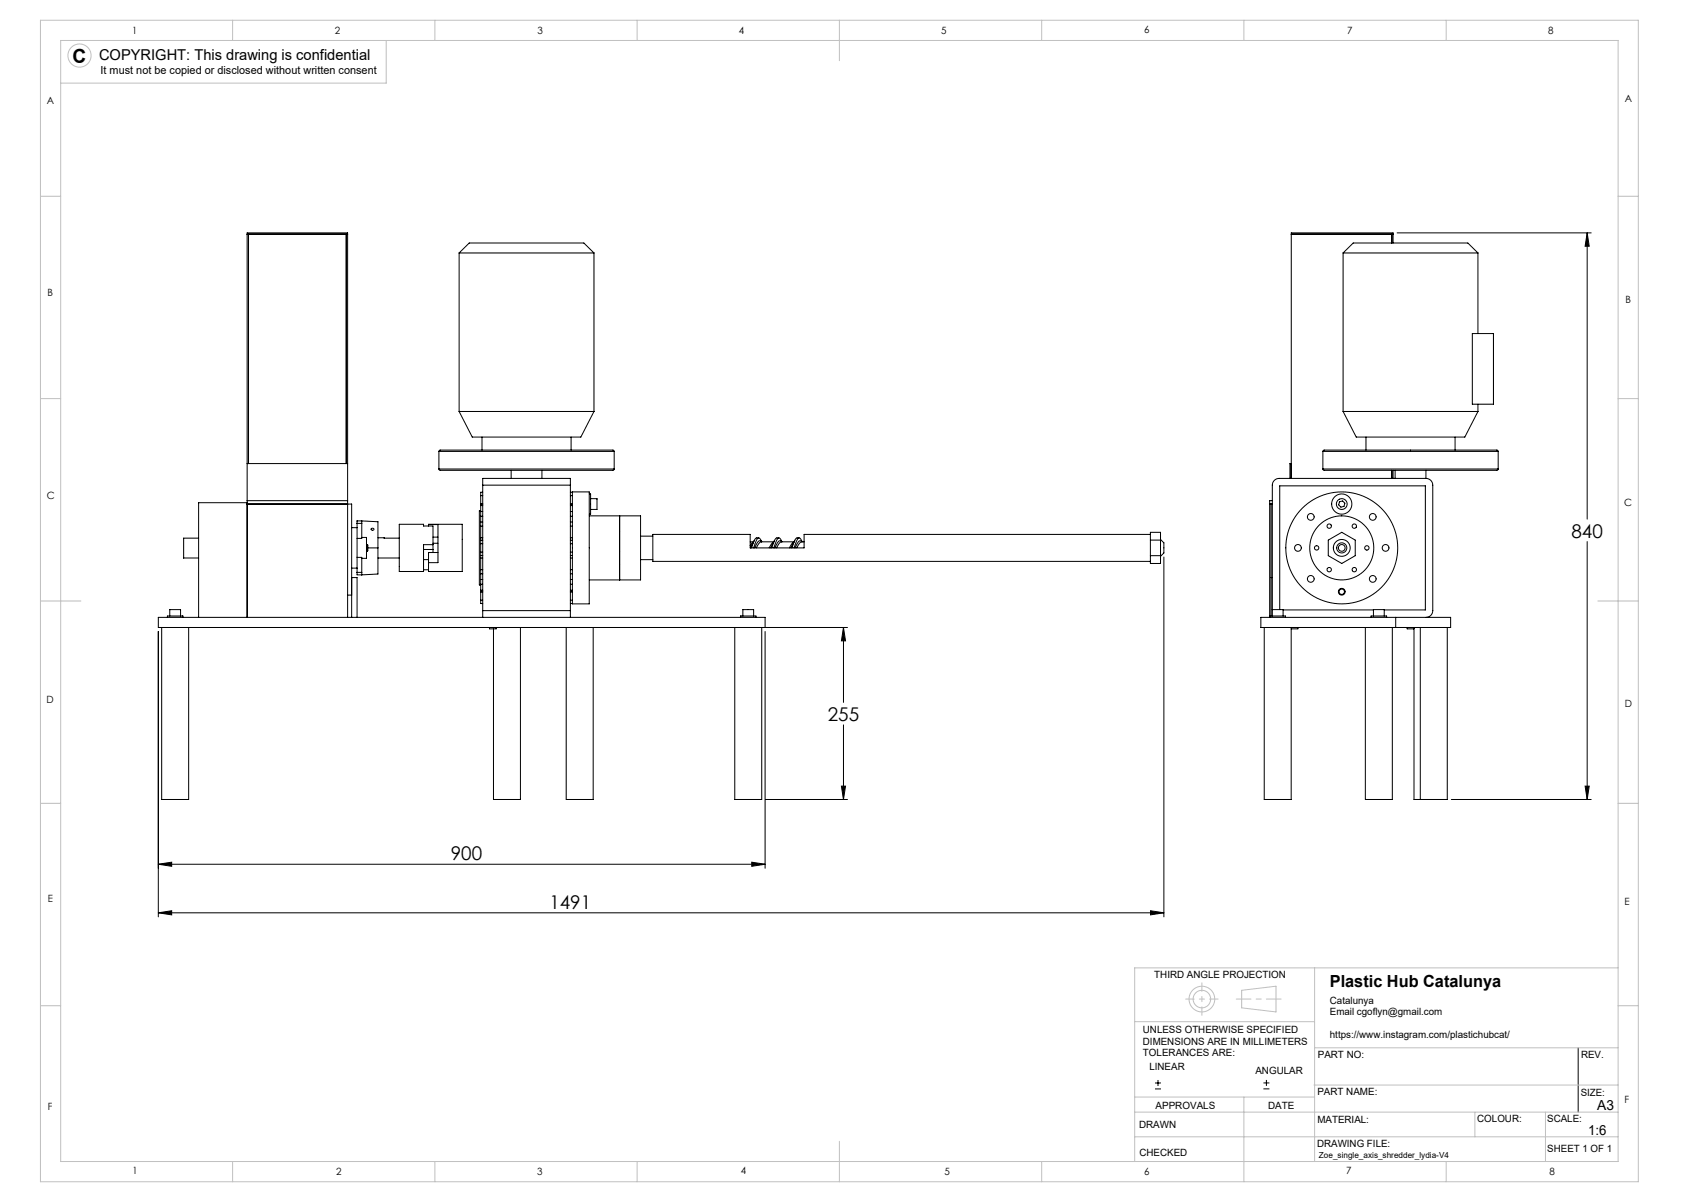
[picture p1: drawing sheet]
<svg xmlns="http://www.w3.org/2000/svg" width="420mm" height="297mm" viewBox="0 0 420 297" stroke-linecap="round" stroke-linejoin="round" font-family="sans-serif">
<g fill="none" stroke="#000" stroke-width=".25">
<path d="M61.1 57.9v-.4h24.8v.4M61.1 57.9h24.8M61.1 57.9h.3M61.1 57.9v56.6M61.4 57.9v56.6zM61.4 57.9h24.2M85.6 57.9h.3M85.6 57.9v56.6zM85.9 57.9v56.6M319.2 57.9v-.4h25.2v.4M319.2 57.9h25.2M319.2 57.9v60.3v-3.7h-.3v3.7"/>
<path d="M319.2 57.9h24.8M344 57.9h.4M344 57.9v2.1M344.4 57.9v2.1M345.4 57.5h48M392.4 57.5l.5 3.3h-1.1zM392.4 57.5v70.8M113.5 62.5h33.3M113.5 62.5l2.5-2.5h28.3l2.5 2.5M113.5 62.5v39.2M146.8 62.5v39.2M332 62.5h33.4"/>
<path d="M332 62.5l2.5-2.5h28.4l2.5 2.5M332 62.5v39.2M365.4 62.5v19.9M364 82.4h5.2v17.5h-5.2zM365.4 99.9v1.8M61.1 114.5v9.2M61.1 114.5h24.8M85.9 114.5v9.2M108.5 115.9l.3 .3h42.7l.3-.3M108.5 111.5l.3-.3h42.7l.3 .3M108.5 111.5h43.3M108.5 115.9h43.3"/>
<path d="M108.5 111.5v4.4M113.5 101.7h33.3M113.5 101.7l3.2 6.3h26.9l3.2-6.3M119.2 108v3.2M119.3 119.9v-1.7h21.7v1.7M119.3 119.9h21.7M119.3 119.9v31M126.4 116.2v2M134 116.2v2M141 119.9v31M141.2 108v3.2M151.8 111.5v4.4"/>
<path d="M327 115.9l.4 .3h42.6l.4-.3M327 111.5l.4-.3h42.6l.4 .3M327 111.5h43.4M327 115.9h43.4M327 111.5v4.4M332 101.7l3.3 6.3h26.8l3.3-6.3M332 101.7h33.4M337.7 108v3.2M344 116.2v2M344.4 116.2v2M344.9 116.2v2M352.5 116.2v2"/>
<path d="M352.5 118.2h-36.3a1.67 1.67 0 0 0-1.7 1.7v32.3M352.5 118.2a1.67 1.67 0 0 1 1.7 1.7v31a1.67 1.67 0 0 1-1.7 1.6M359.7 108v3.2M370.4 111.5v4.4M49.1 133h-3.7v4.9h3.7M61.1 124.5h24.8M61.1 123.7h24.8M61.1 123.7v.8M61.1 124.5v28v-28.3h-12v28.3M85.9 124.5h1v22.5h-1M85.9 123.7v.8M85.9 124.5v28"/>
<path d="M86.9 130.4h1.4M88.3 130.4v10M88.3 137.7h1.1v3.7M88.3 129.3h1.1M88.3 129.3v1.1M89.4 132.8h1.2v5.2h-1.2M89.4 129.3v3.7h-1.1M89.4 128.7v.6M89.4 128.7l4 .2v6.5M89.4 128.7h-1.1v.6M90.6 134.5h.2M90.6 136.2h.2"/>
<path d="M90.8 134.5l.1 .2v1.4l-.1 .1M90.8 134.5v1.7M90.9 135.4h2.5M91.8 130.6a.35 .35 0 0 1 .6-.1 .35 .35 0 0 1-.1 .6 .35 .35 0 0 1-.5-.2zM93.4 135.4v6.4l-4 .2M93.4 132.9l5.3 .1M93.4 137.9h5.3M98.7 129.5h6v.5h2.3v4.6h-2.3v6.6h-6zM104.7 135.8h2.3M104.7 138.3h1.2M105.9 129.6l8.4-.1v11.7h-8.4v-2.2M105.9 129.6h2.4v9.4h-2.4"/>
<path d="M105.9 129.6v.4M107 135.8v.7M107 134.2h1.3M107 132.7h1.3M107 134.6v1.2M108.3 136.5h-2.4v2.5M118.8 133.5v.8M118.8 136.4v.9M118.8 132.9v.6M118.8 137.3v.6M118.8 126.4v1.2M118.8 130v2.9"/>
<path d="M118.8 137.9v2.9M118.8 126.2h-.3v18.3h.3M118.8 129v1M118.8 124.7v.2M118.8 124.5v.2M118.8 132.9h.5M118.8 137.9h.5M118.8 124.7h.5M118.8 122.5v2M118.8 124.9v1.5M118.8 127.6v1.4M118.8 134.3v2.1"/>
<path d="M118.8 133.5h.5M118.8 137.3h.5M118.8 129h.5M118.8 130h.5M118.8 124.5h.5M118.8 136.4h.5M118.8 134.3h.5M118.8 127.6h.5M118.8 126.4h.5M118.8 124.9h.5M118.8 122.5h.5M119.3 121.6h-.5v.9"/>
<path d="M141 132.9h.5M141 137.9h.5M141 124.7h.5M141 133.5h.5M141 137.3h.5M141 129h.5M141 130h.5M141 124.5h.5M141 121.6h.5M141 136.4h.5M141 134.3h.5M141 127.6h.5"/>
<path d="M141 126.4h.5M141 124.9h.5M141 122.5h.5M141.5 121.5h4.2v27.7h-4.2zM145.7 122h.3v5h-.3M145.7 127.5h12.6v15.8h-12.6M146 123.2h1.6v2.7h-1.6M153.2 127.5v15.8M153.2 131.2h.1M153.2 139.5h.1M153.2 136.3h.1M158.3 132.5h3.1"/>
<path d="M158.3 138.3h3.1M185.4 133.9h.9M186.3 133.9l-.9 .9M186.5 133.5l-1 1.9M187.6 132.9h-.7l-.2 .2-.9 2.3M188.3 133.9l-.3-.3a1.43 1.43 0 0 0-1.3 1.4l-.1 .4M188.3 133.9l-.6-.9h-.4l-1 2.4M191.1 134.3l-.6 1.1M191.3 133.9l-.6 .5-.6 1M191.3 133.9h-3.3l-1 1.5M191.5 133.5l-.4 .8M192.6 132.9h-.6l-.4 .4-.8 2.1"/>
<path d="M193.3 133.9l-.3-.3a1.43 1.43 0 0 0-1.3 1.4l-.1 .4M193.3 133.9l-.6-.9h-.4l-1 2.4M196.1 134.3l-.6 1.1M196.3 133.9l-.6 .5-.6 1M196.3 133.9h-3.3l-1 1.5M196.5 133.5l-.4 .8M197.6 132.9h-.6l-.4 .4-.8 2.1M198.3 133.9l-.3-.3a1.43 1.43 0 0 0-1.3 1.4l-.1 .4M198.3 133.9l-.6-.9h-.4l-1 2.4M198.8 133.9h-.6l-.4 .2-.8 1.3M284.4 132h-85.6v3.4h-13.4v-3.4h-24v6.7h123M284.4 137.3h2.5"/>
<path d="M284.4 131.5h2.5v7.7h-2.5zM284.4 133.5h2.5M286.9 133.3l.8 .8v2.5l-.8 .9M287.7 137.6v88.9M313.9 124.5h.3v18.2M313.9 124.5v28M313.9 124.5h.6M314.5 123.7h-.6v.8M328.4 133.5l3.3-2 3.3 2v3.8l-3.3 1.9-3.3-1.9zM331.1 124l.8-.2 .6 .5-.3 .8-.7 .2-.6-.6zM392.4 133.8v63.7M39.1 156v70.5"/>
<path d="M39.1 152.5h150v2.5h-150zM40 155v42.5h6.6v-42.5M41.4 152.5v-.3h3.8v.3M42 152.2v-1.6h2.6v1.6M86.9 152.5v-9.8h1.4v9.8M86.9 140.4h1.4M88.3 141.4h1.1M88.3 141.4v.6h1.1M88.3 140.4v1M89.4 141.4v.6M104.7 140.8h1.2M118.8 143.2v1.2"/>
<path d="M118.8 140.8v1M118.8 145.8v.3M118.8 146.1v.2M118.8 148.3v.8h.5M118.8 146.1h.5M118.8 141.8v1.4M118.8 144.4v1.4M118.8 146.3v2M118.8 141.8h.5M118.8 140.8h.5M118.8 146.3h.5M118.8 144.4h.5"/>
<path d="M118.8 143.2h.5M118.8 145.8h.5M118.8 148.3h.5M119.3 150.9v1.6M119.3 150.9h21.7M121 155v.4h1.7v-.4M128.7 155v42.5h-6.7v-42.1M140 155v42.5h6.6v-42.5M141 150.9v1.6M141 146.1h.5M141 141.8h.5M141 140.8h.5"/>
<path d="M141 146.3h.5M141 149.1h.5M141 144.4h.5M141 143.2h.5M141 145.8h.5M141 148.3h.5M181.6 155v42.5h6.7v-42.5M183.1 152.5v-.3h3.8v.3M183.6 152.2v-1.6h2.7v1.6M189.1 156v58.5M189.3 155h20.2M208.5 155l.5 3.3h-1z"/>
<path d="M208.5 155v18.6M311.7 152.5h46.9v2.5h-46.9zM312.5 155v42.5h6.7v-42.5M313.9 152.5v-.3h3.9v.3M314.2 142.7v9.5M314.2 142.7h.3M314.5 150.6h2.7v1.6M316.4 150.6v-30.6h36v30.7h-10.2M317.2 150.7h22.3M320.9 155v.4h-1.7M337.5 155v42.5h6.7v-42.5M338.9 152.5v-.3h3.9v.3"/>
<path d="M339.5 150.6v1.6M339.5 150.6h.1M339.5 150.6h2.7v1.6M345 152.5v2.5M347.9 155v.4h1.6M349.5 155v42.5h8.3v-42.5M351.1 155v42.5M208.5 179.1v18.4M189.3 197.5h20.2M208 194.2h1l-.5 3.3zM358.8 197.5h34.6M391.8 194.2h1.1l-.5 3.3z"/>
<path d="M39.1 213.5l3.3-.5v1.1zM39.1 213.5h150M185.8 213l3.3 .5-3.3 .6zM39.1 225.5l3.3-.5v1.1zM39.1 225.5h248.6M284.4 225l3.3 .5-3.3 .6zM390.1 258.9v15.9M285.5 269.1h1.5M285.5 267.6h1.5M286.3 266.9v1.4M312.3 269.1h1.5M312.3 267.6h1.5"/>
<path d="M313.1 266.8v1.5"/>
<circle cx="320.9" cy="135.4" r=".83"/>
<circle cx="324" cy="127.7" r=".83"/>
<circle cx="325.5" cy="135.4" r=".54"/>
<circle cx="328.6" cy="130" r=".54"/>
<circle cx="331.7" cy="135.4" r=".83"/>
<circle cx="331.7" cy="135.4" r="1.25"/>
<circle cx="331.7" cy="135.4" r="2.08"/>
<circle cx="331.7" cy="124.5" r="1.33"/>
<circle cx="331.7" cy="124.5" r="2.5"/>
<circle cx="331.7" cy="135.4" r="13.8"/>
<circle cx="331.7" cy="135.4" r="7.9"/>
<circle cx="334.8" cy="130" r=".54"/>
<circle cx="337.9" cy="135.4" r=".54"/>
<circle cx="339.3" cy="127.7" r=".83"/>
<circle cx="342.5" cy="135.4" r=".83"/>
<circle cx="324" cy="143" r=".83"/>
<circle cx="328.6" cy="140.8" r=".54"/>
<circle cx="331.7" cy="146.2" r=".67"/>
<circle cx="331.7" cy="146.2" r=".83"/>
<circle cx="334.8" cy="140.8" r=".54"/>
<circle cx="339.3" cy="143" r=".83"/>
</g>
<g fill="none" stroke="#c0c0c0" stroke-width=".25">
<path d="M10 5h395v287h-395zM15 10h385v277h-385zM57.5 5v5M95.5 10v10.5h-80.5M107.5 5v5M157.5 5v5M207.5 5v10M257.5 5v5M307.5 5v5M357.5 5v5M10 48.5h5M400 48.5h5"/>
<path d="M10 98.5h5M400 98.5h5M10 148.5h10M395 148.5h10M10 198.5h5M400 198.5h5M325 239.1v47.9M400 239.1h-119.5v47.9M10 248.5h5M280.5 252.4h44.5M306.9 244.7l8.5-1v6.3l-8.5-1zM325 258.9h75"/>
<path d="M400 248.5h5M280.5 274.8h119.5M280.5 271.1h44.5M307.5 271.1v20.9M324.8 268.1h75.2M364.6 274.8v6.1M382 274.8v12.2M57.5 287v5M107.5 287v5M157.5 287v5M207.5 282v10M257.5 287v5"/>
<path d="M280.5 280.9h119.5M357.5 287v5"/>
<circle cx="19.7" cy="13.7" r="2.86"/>
<circle cx="297.1" cy="246.9" r="2.17"/>
<circle cx="297.1" cy="246.9" r="3.2"/>
</g>
<path d="M293.1 246.9h8M297.1 250.9v-8" fill="none" stroke="#c0c0c0" stroke-width=".25" stroke-dasharray="15.2 1.3 1.3 1.3" stroke-dashoffset="13.1"/>
<path d="M305.6 246.9h11.1" fill="none" stroke="#c0c0c0" stroke-width=".25" stroke-dasharray="15.2 1.3 1.3 1.3" stroke-dashoffset="11.6"/>
<path d="M39.1 225.5l3.3-.5v1.1zM284.4 225l3.3 .5-3.3 .6zM208 194.2h1l-.5 3.3zM208.5 155l.5 3.3h-1zM39.1 213.5l3.3-.5v1.1zM185.8 213l3.3 .5-3.3 .6zM392.4 57.5l.5 3.3h-1.1zM391.8 194.2h1.1l-.5 3.3z" fill="#000"/>
<text font-size="4.8" x="17.9" y="15.5">C</text>
<g font-size="4.7">
<text x="388.5" y="132.8">840</text>
<text x="204.6" y="178.1">255</text>
<text x="111.4" y="212.5">900</text>
<text x="135.8" y="224.5">1491</text>
</g>
<text font-size="4.1" x="328.7" y="244">Plastic Hub Catalunya</text>
<text font-size="3.7" x="24.5" y="14.8">COPYRIGHT: This drawing is confidential</text>
<g font-size="3.4">
<text x="394.8" y="274.2">A3</text>
<text x="392.6" y="280.4">1:6</text>
</g>
<text font-size="2.7" x="24.9" y="18.4">It must not be copied or disclosed without written consent</text>
<g font-size="2.5">
<text x="32.7" y="8.3">1</text>
<text x="82.7" y="8.3">2</text>
<text x="132.9" y="8.3">3</text>
<text x="182.7" y="8.3">4</text>
<text x="232.7" y="8.3">5</text>
<text x="282.8" y="8.3">6</text>
<text x="333" y="8.4">7</text>
<text x="382.8" y="8.3">8</text>
<text x="11.6" y="25.7">A</text>
<text x="401.7" y="25.3">A</text>
<text x="11.8" y="73">B</text>
<text x="401.8" y="75">B</text>
<text x="11.6" y="123.2">C</text>
<text x="401.5" y="125">C</text>
<text x="11.5" y="173.7">D</text>
<text x="401.6" y="174.6">D</text>
<text x="11.8" y="223">E</text>
<text x="401.6" y="223.7">E</text>
<text x="285.3" y="241.8">THIRD ANGLE PROJECTION</text>
<text x="328.7" y="248">Catalunya</text>
<text x="328.7" y="250.8">Email cgoflyn@gmail.com</text>
<text x="282.5" y="255.3">UNLESS OTHERWISE SPECIFIED</text>
<text x="328.7" y="256.4">https://www.instagram.com/plastichubcat/</text>
<text x="282.5" y="258.1">DIMENSIONS ARE IN MILLIMETERS</text>
<text x="282.5" y="260.9">TOLERANCES ARE:</text>
<text x="325.8" y="261.3">PART NO:</text>
<text x="390.8" y="261.4">REV.</text>
<text x="284.1" y="264.5">LINEAR</text>
<text x="310.3" y="265.3">ANGULAR</text>
<text x="11.8" y="274.3">F</text>
<text x="285.7" y="274.1">APPROVALS</text>
<text x="313.5" y="274">DATE</text>
<text x="325.7" y="270.5">PART NAME:</text>
<text x="390.8" y="270.7">SIZE:</text>
<text x="401.6" y="272.7">F</text>
<text x="281.6" y="278.8">DRAWN</text>
<text x="325.7" y="277.5">MATERIAL:</text>
<text x="365.2" y="277.3">COLOUR:</text>
<text x="382.5" y="277.2">SCALE:</text>
<text x="281.7" y="285.5">CHECKED</text>
<text x="325.6" y="283.5">DRAWING FILE:</text>
<text x="382.5" y="284.8">SHEET 1 OF 1</text>
<text x="32.8" y="290.2">1</text>
<text x="83.1" y="290.3">2</text>
<text x="132.8" y="290.3">3</text>
<text x="183.1" y="290.2">4</text>
<text x="233.5" y="290.2">5</text>
<text x="282.9" y="290.3">6</text>
<text x="332.8" y="290.2">7</text>
<text x="383" y="290.3">8</text>
</g>
<text font-size="2.1" x="326" y="286.2">Zoe_single_axis_shredder_lydia-V4</text>
</svg>
